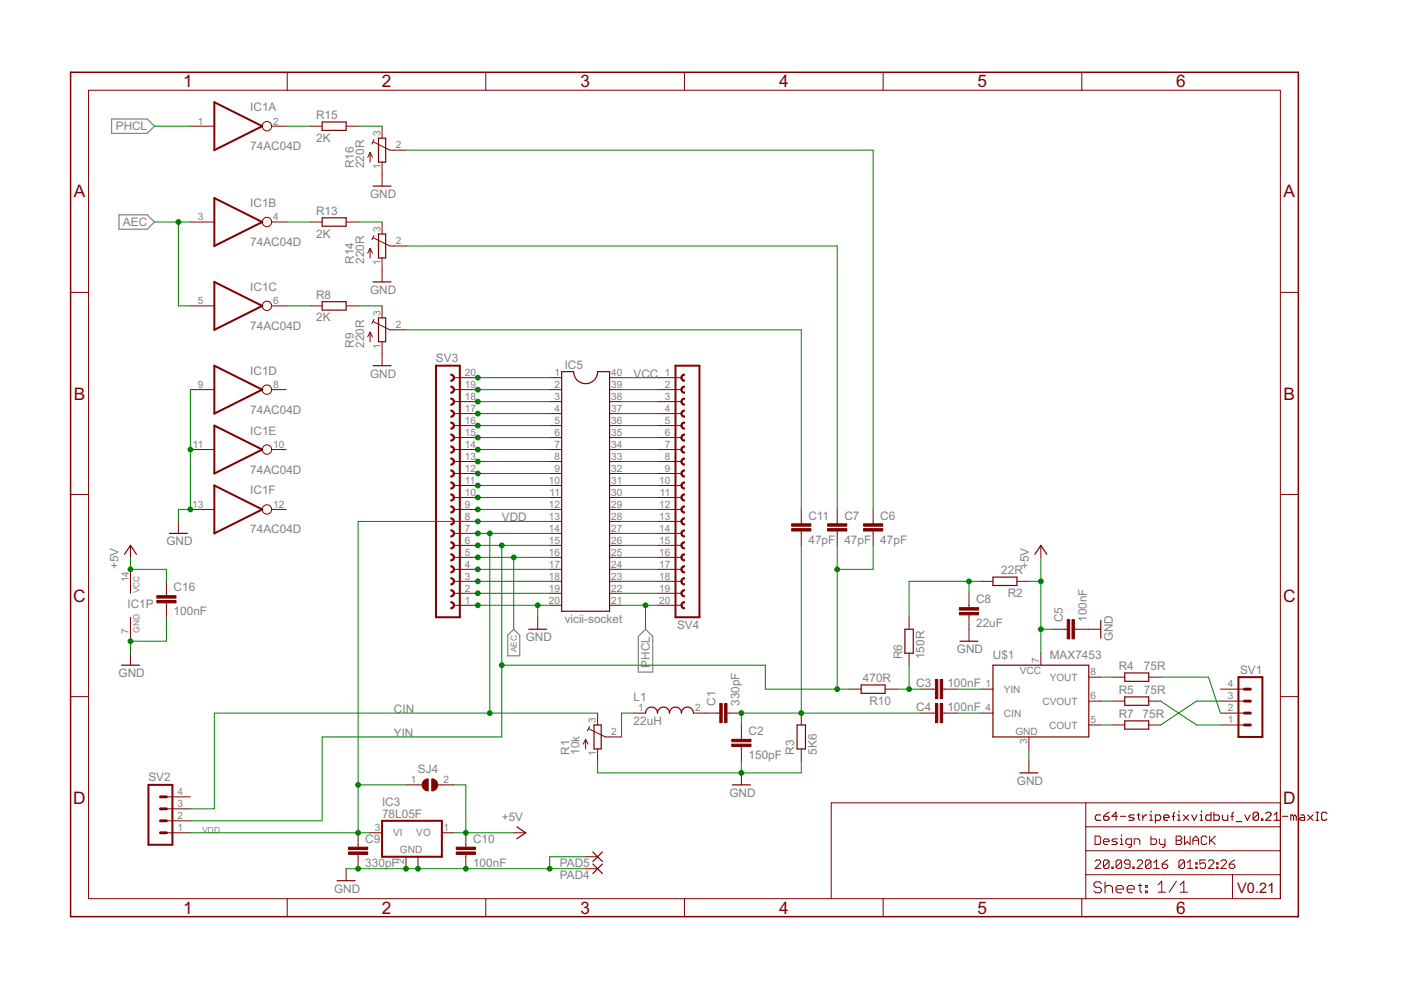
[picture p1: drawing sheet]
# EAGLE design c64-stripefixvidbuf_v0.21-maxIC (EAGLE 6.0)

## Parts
C1  330pF  C-EUC0603  [C0603]
C2  150pF  C-EUC0603  [C0603]
C3  100nF  C-EUC0603  [C0603]
C4  100nF  C-EUC0603  [C0603]
C5  100nF  C-EUC0603  [C0603]
C6  47pF  C-EUC0603  [C0603]
C7  47pF  C-EUC0603  [C0603]
C8  22uF  C-EUC1206K  [C1206K]
C9  330pF  C-EUC0603  [C0603]
C10  100nF  C-EUC0603  [C0603]
C11  47pF  C-EUC0603  [C0603]
C16  100nF  C-EUC0603  [C0603]
IC1  74AC04D  [SO14]
IC3  78L05F  [SOT89]
IC5  vicii-socket  DIL40SPECIAL  [DIL40SPECIAL]
L1  22uH  WE-KIHQ_0805  [WE-KI_0805_B]
PAD4  2,15/1,0  [2,15/1,0]
PAD5  2,15/1,0  [2,15/1,0]
R1  10k  TRIM_EU-TC33  [TC33]
R2  22R  R-EU_R0603  [R0603]
R3  5K6  R-EU_R0603  [R0603]
R4  75R  R-EU_R0603  [R0603]
R5  75R  R-EU_R0603  [R0603]
R6  150R  R-EU_R0603  [R0603]
R7  75R  R-EU_R0603  [R0603]
R8  2K  R-EU_R0603  [R0603]
R9  220R  TRIM_EU-TC33  [TC33]
R10  470R  R-EU_R0603  [R0603]
R13  2K  R-EU_R0603  [R0603]
R14  220R  TRIM_EU-TC33  [TC33]
R15  2K  R-EU_R0603  [R0603]
R16  220R  TRIM_EU-TC33  [TC33]
SJ4  SJ  [SJ]
SV1  MA04-1S  [MA04-1S]
SV2  MA04-1S  [MA04-1S]
SV3  FE20-1  [FE20]
SV4  FE20-1  [FE20]
U$1  MAX7453  [SO08]

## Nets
+5V: C5.1 C10.1 C16.1 IC1.14(P:VCC) IC3.1(VO) R2.1 SJ4.2 U$1.7(V+)
AEC: IC1.3(B:I) IC1.5(C:I) IC5.16 SV3.5
CHROMA_OUT: R7.2 SV1.3
CIN: IC5.14 R1.3(E) SV2.3 SV3.7
COMPOSITE: R5.2 SV1.1
GND: C2.2 C5.2 C8.2 C9.2 C10.2 C16.2 IC1.7(P:GND) IC1.9(D:I) IC1.11(E:I) IC1.13(F:I) IC3.2(GND) IC3.2@1(GND) IC5.20 PAD4.1(P) PAD5.1(P) R1.1(A) R3.1 R9.1(A) R14.1(A) R16.1(A) SV3.1 U$1.3(V-)
LUMA_OUT: R4.2 SV1.2
N$1: R4.1 U$1.8(YOUT)
N$2: C1.2 C2.1 C4.1 C11.2 R3.2
N$3: IC5.22 SV4.19
N$4: IC5.23 SV4.18
N$5: IC1.4(B:O) R13.1
N$6: R8.2 R9.3(E)
N$7: R5.1 U$1.6(CVOUT)
N$8: C1.1 L1.2
N$9: IC5.24 SV4.17
N$10: R13.2 R14.3(E)
N$11: R7.1 U$1.5(COUT)
N$12: C6.1 R16.2(S)
N$13: C7.1 R14.2(S)
N$14: C3.2 U$1.1(YIN)
N$15: IC5.25 SV4.16
N$16: C4.2 U$1.4(CIN)
N$17: R15.2 R16.3(E)
N$18: IC1.6(C:O) R8.1
N$19: IC5.26 SV4.15
N$20: C8.1 R2.2 R6.2
N$21: L1.1 R1.2(S)
N$22: C11.1 R9.2(S)
N$23: IC1.2(A:O) R15.1
N$24: IC5.27 SV4.14
N$25: IC5.28 SV4.13
N$26: IC5.29 SV4.12
N$27: IC5.30 SV4.11
N$28: IC5.31 SV4.10
N$29: IC5.32 SV4.9
N$30: IC5.33 SV4.8
N$31: IC5.34 SV4.7
N$32: IC5.35 SV4.6
N$33: IC5.36 SV4.5
N$34: IC5.37 SV4.4
N$35: IC5.38 SV4.3
N$36: IC5.39 SV4.2
N$37: C3.1 R6.1 R10.1
N$39: IC5.19 SV3.2
N$40: IC5.18 SV3.3
N$41: IC5.17 SV3.4
N$46: IC5.12 SV3.9
N$47: IC5.11 SV3.10
N$48: IC5.10 SV3.11
N$49: IC5.9 SV3.12
N$50: IC5.8 SV3.13
N$51: IC5.7 SV3.14
N$52: IC5.6 SV3.15
N$53: IC5.5 SV3.16
N$54: IC5.4 SV3.17
N$55: IC5.3 SV3.18
N$56: IC5.2 SV3.19
N$57: IC5.1 SV3.20
PHCL: IC1.1(A:I) IC5.21 SV4.20
VCC: IC5.40 SV4.1
VDD: C9.1 IC3.3(VI) IC5.13 SJ4.1 SV2.1 SV3.8
YIN: C6.2 C7.2 IC5.15 R10.2 SV2.2 SV3.6
Unconnected: IC1.8(D:O) IC1.10(E:O) IC1.12(F:O) SV1.4 SV2.4

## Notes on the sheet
- Design by BWACK
- V0.21

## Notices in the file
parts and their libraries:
Wurth_Elektronik_Passive_rev15f: Copyright: Würth Elektronik
